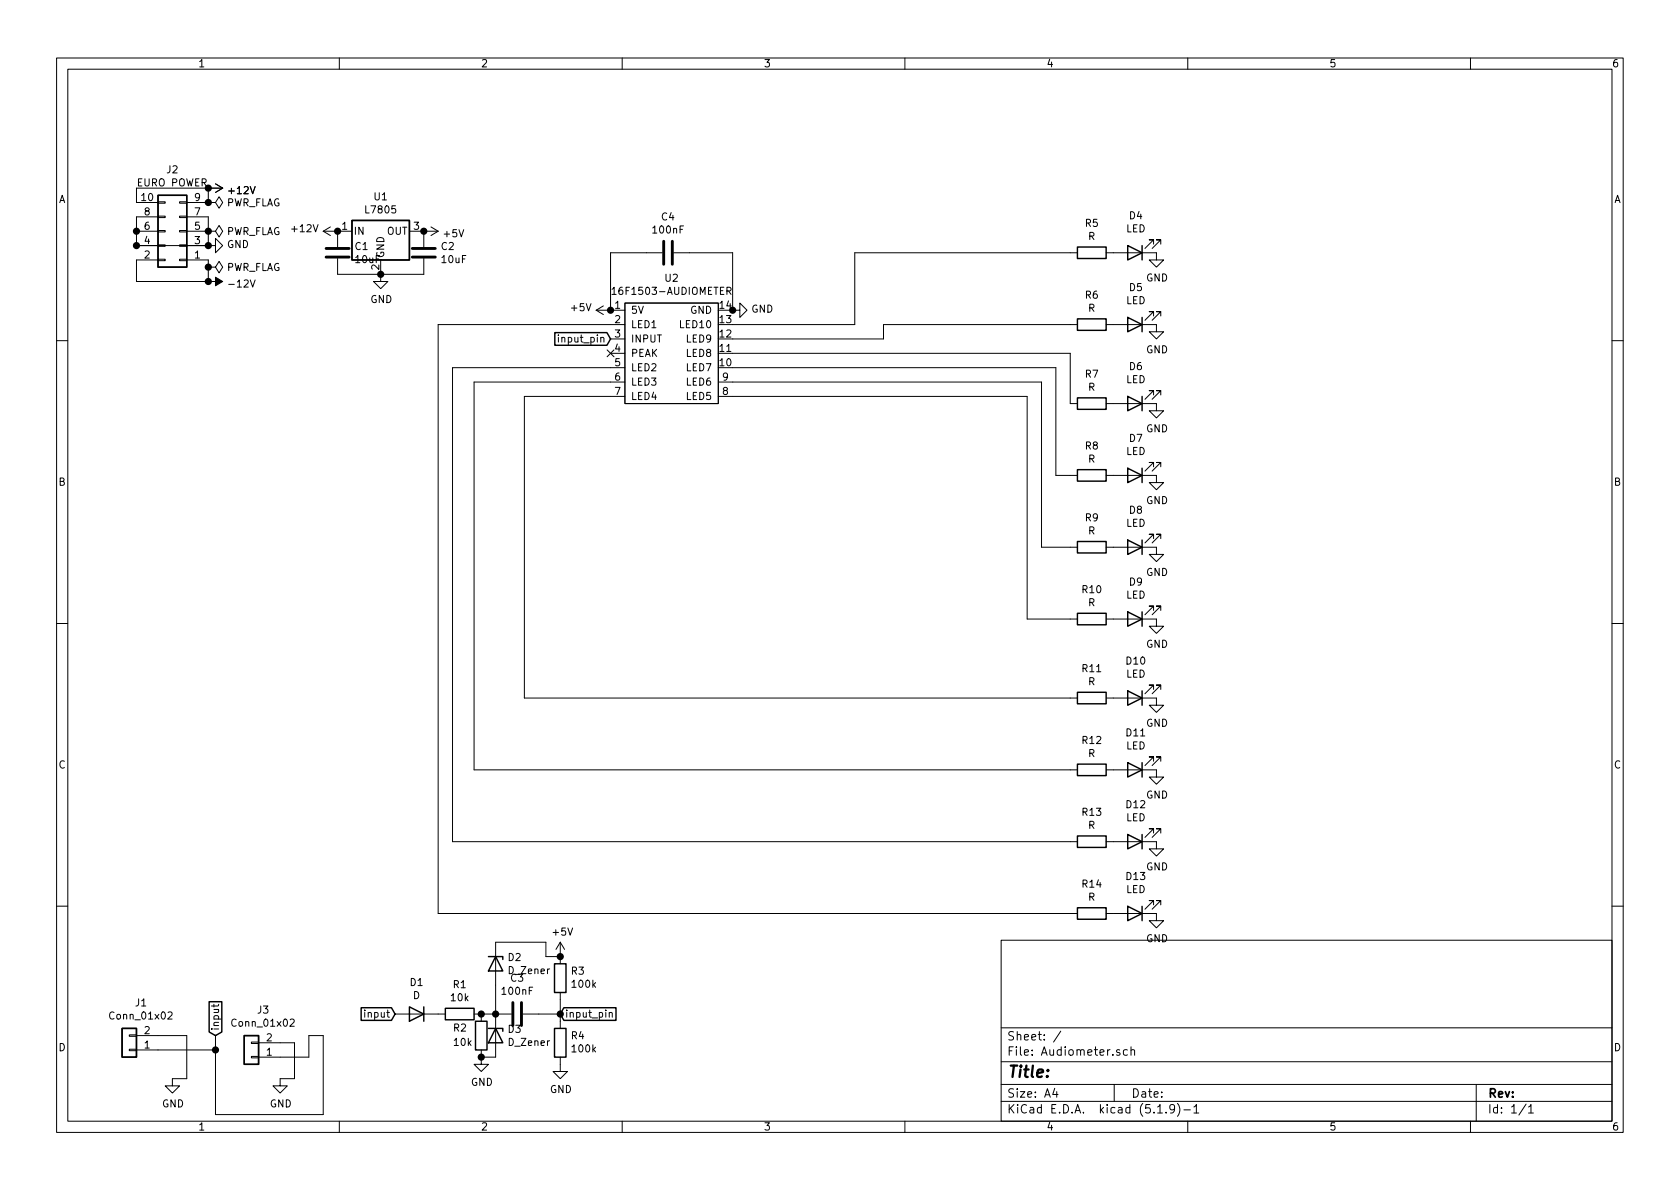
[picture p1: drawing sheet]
EESchema Schematic File Version 4
EELAYER 30 0
EELAYER END
$Descr A4 11693 8268
encoding utf-8
Sheet 1 1
Title ""
Date ""
Rev ""
Comp ""
Comment1 ""
Comment2 ""
Comment3 ""
Comment4 ""
$EndDescr
$Comp
L MCU_Microchip_PIC16:16F1503-AUDIOMETER U2
U 1 1
P 4650 2000
F 0 "U2" H 4675 2075 50  0000 C CNN
F 1 "16F1503-AUDIOMETER" H 4675 1984 50  0000 C CNN
F 2 "Package_DIP:DIP-14_W7.62mm_Socket_LongPads" H 4600 1150 50  0001 C CNN
F 3 "" H 4600 1150 50  0001 C CNN
	1    4650 2000
	1    0    0    -1  
$EndComp
$Comp
L Regulator_Linear:L7805 U1
U 1 1
P 2650 1600
F 0 "U1" H 2650 1842 50  0000 C CNN
F 1 "L7805" H 2650 1751 50  0000 C CNN
F 2 "Package_TO_SOT_THT:TO-220-3_Vertical" H 2675 1450 50  0001 L CIN
F 3 "http://www.st.com/content/ccc/resource/technical/document/datasheet/41/4f/b3/b0/12/d4/47/88/CD00000444.pdf/files/CD00000444.pdf/jcr:content/translations/en.CD00000444.pdf" H 2650 1550 50  0001 C CNN
	1    2650 1600
	1    0    0    -1  
$EndComp
$Comp
L Connector_Generic:Conn_02x05_Odd_Even J2
U 1 1
P 1250 1600
F 0 "J2" H 1300 1175 50  0000 C CNN
F 1 "EURO POWER" H 1300 1266 50  0000 C CNN
F 2 "Connector:Power_Header" H 1250 1600 50  0001 C CNN
F 3 "~" H 1250 1600 50  0001 C CNN
	1    1250 1600
	-1   0    0    1   
$EndComp
Wire Wire Line
	950  1800 950  1950
Wire Wire Line
	950  1950 1450 1950
Wire Wire Line
	1450 1950 1450 1850
Wire Wire Line
	950  1400 950  1300
Wire Wire Line
	950  1300 1450 1300
Wire Wire Line
	1450 1300 1450 1400
Wire Wire Line
	1450 1500 1450 1600
Wire Wire Line
	1450 1700 1450 1600
Connection ~ 1450 1600
Wire Wire Line
	950  1500 950  1600
Wire Wire Line
	950  1700 950  1600
Connection ~ 950  1600
Wire Wire Line
	1450 1700 950  1700
Connection ~ 1450 1700
Connection ~ 950  1700
$Comp
L power:+12V #PWR02
U 1 1
P 1450 1300
F 0 "#PWR02" H 1450 1150 50  0001 C CNN
F 1 "+12V" V 1465 1428 50  0000 L CNN
F 2 "" H 1450 1300 50  0001 C CNN
F 3 "" H 1450 1300 50  0001 C CNN
	1    1450 1300
	0    1    1    0   
$EndComp
Connection ~ 1450 1300
$Comp
L power:+12V #PWR03
U 1 1
P 1450 1300
F 0 "#PWR03" H 1450 1150 50  0001 C CNN
F 1 "+12V" V 1465 1428 50  0000 L CNN
F 2 "" H 1450 1300 50  0001 C CNN
F 3 "" H 1450 1300 50  0001 C CNN
	1    1450 1300
	0    1    1    0   
$EndComp
$Comp
L power:-12V #PWR05
U 1 1
P 1450 1950
F 0 "#PWR05" H 1450 2050 50  0001 C CNN
F 1 "-12V" V 1465 2078 50  0000 L CNN
F 2 "" H 1450 1950 50  0001 C CNN
F 3 "" H 1450 1950 50  0001 C CNN
	1    1450 1950
	0    1    1    0   
$EndComp
Connection ~ 1450 1950
$Comp
L power:GND #PWR04
U 1 1
P 1450 1700
F 0 "#PWR04" H 1450 1450 50  0001 C CNN
F 1 "GND" V 1455 1572 50  0000 R CNN
F 2 "" H 1450 1700 50  0001 C CNN
F 3 "" H 1450 1700 50  0001 C CNN
	1    1450 1700
	0    -1   -1   0   
$EndComp
$Comp
L power:+12V #PWR07
U 1 1
P 2350 1600
F 0 "#PWR07" H 2350 1450 50  0001 C CNN
F 1 "+12V" V 2365 1728 50  0000 L CNN
F 2 "" H 2350 1600 50  0001 C CNN
F 3 "" H 2350 1600 50  0001 C CNN
	1    2350 1600
	0    -1   -1   0   
$EndComp
$Comp
L power:GND #PWR08
U 1 1
P 2650 1900
F 0 "#PWR08" H 2650 1650 50  0001 C CNN
F 1 "GND" H 2655 1727 50  0000 C CNN
F 2 "" H 2650 1900 50  0001 C CNN
F 3 "" H 2650 1900 50  0001 C CNN
	1    2650 1900
	1    0    0    -1  
$EndComp
$Comp
L power:+5V #PWR09
U 1 1
P 2950 1600
F 0 "#PWR09" H 2950 1450 50  0001 C CNN
F 1 "+5V" V 2965 1728 50  0000 L CNN
F 2 "" H 2950 1600 50  0001 C CNN
F 3 "" H 2950 1600 50  0001 C CNN
	1    2950 1600
	0    1    1    0   
$EndComp
$Comp
L Device:C C1
U 1 1
P 2350 1750
F 0 "C1" H 2465 1796 50  0000 L CNN
F 1 "10uF" H 2465 1705 50  0000 L CNN
F 2 "Capacitor_THT:CP_Radial_D6.3mm_P2.50mm" H 2388 1600 50  0001 C CNN
F 3 "~" H 2350 1750 50  0001 C CNN
	1    2350 1750
	1    0    0    -1  
$EndComp
Connection ~ 2350 1600
$Comp
L Device:C C2
U 1 1
P 2950 1750
F 0 "C2" H 3065 1796 50  0000 L CNN
F 1 "10uF" H 3065 1705 50  0000 L CNN
F 2 "Capacitor_THT:CP_Radial_D6.3mm_P2.50mm" H 2988 1600 50  0001 C CNN
F 3 "~" H 2950 1750 50  0001 C CNN
	1    2950 1750
	1    0    0    -1  
$EndComp
Connection ~ 2950 1600
Wire Wire Line
	2950 1900 2650 1900
Connection ~ 2650 1900
Wire Wire Line
	2350 1900 2650 1900
$Comp
L power:+5V #PWR013
U 1 1
P 4250 2150
F 0 "#PWR013" H 4250 2000 50  0001 C CNN
F 1 "+5V" V 4265 2278 50  0000 L CNN
F 2 "" H 4250 2150 50  0001 C CNN
F 3 "" H 4250 2150 50  0001 C CNN
	1    4250 2150
	0    -1   -1   0   
$EndComp
$Comp
L Device:C C4
U 1 1
P 4650 1750
F 0 "C4" V 4398 1750 50  0000 C CNN
F 1 "100nF" V 4489 1750 50  0000 C CNN
F 2 "Capacitor_THT:C_Disc_D6.0mm_W4.4mm_P5.00mm" H 4688 1600 50  0001 C CNN
F 3 "~" H 4650 1750 50  0001 C CNN
	1    4650 1750
	0    1    1    0   
$EndComp
$Comp
L power:GND #PWR014
U 1 1
P 5100 2150
F 0 "#PWR014" H 5100 1900 50  0001 C CNN
F 1 "GND" V 5105 2022 50  0000 R CNN
F 2 "" H 5100 2150 50  0001 C CNN
F 3 "" H 5100 2150 50  0001 C CNN
	1    5100 2150
	0    -1   -1   0   
$EndComp
Wire Wire Line
	5100 2150 5100 1750
Wire Wire Line
	5100 1750 4800 1750
Connection ~ 5100 2150
Wire Wire Line
	4500 1750 4250 1750
Wire Wire Line
	4250 1750 4250 2150
Connection ~ 4250 2150
$Comp
L Device:R R?
U 1 1
P 7600 1750
AR Path="/6090C1C0/6090E646" Ref="R?"  Part="1" 
AR Path="/6090E646" Ref="R5"  Part="1" 
F 0 "R5" V 7393 1750 50  0000 C CNN
F 1 "R" V 7484 1750 50  0000 C CNN
F 2 "Resistor_THT:R_Axial_DIN0207_L6.3mm_D2.5mm_P10.16mm_Horizontal" V 7530 1750 50  0001 C CNN
F 3 "~" H 7600 1750 50  0001 C CNN
	1    7600 1750
	0    1    1    0   
$EndComp
$Comp
L Device:LED D?
U 1 1
P 7900 1750
AR Path="/6090C1C0/6090E64C" Ref="D?"  Part="1" 
AR Path="/6090E64C" Ref="D4"  Part="1" 
F 0 "D4" H 7893 1495 50  0000 C CNN
F 1 "LED" H 7893 1586 50  0000 C CNN
F 2 "LED_THT:LED_D5.0mm" H 7900 1750 50  0001 C CNN
F 3 "~" H 7900 1750 50  0001 C CNN
	1    7900 1750
	-1   0    0    1   
$EndComp
$Comp
L power:GND #PWR?
U 1 1
P 8050 1750
AR Path="/6090C1C0/6090E652" Ref="#PWR?"  Part="1" 
AR Path="/6090E652" Ref="#PWR015"  Part="1" 
F 0 "#PWR015" H 8050 1500 50  0001 C CNN
F 1 "GND" H 8055 1577 50  0000 C CNN
F 2 "" H 8050 1750 50  0001 C CNN
F 3 "" H 8050 1750 50  0001 C CNN
	1    8050 1750
	1    0    0    -1  
$EndComp
$Comp
L Device:R R?
U 1 1
P 7600 2250
AR Path="/6090C1C0/6090EFCC" Ref="R?"  Part="1" 
AR Path="/6090EFCC" Ref="R6"  Part="1" 
F 0 "R6" V 7393 2250 50  0000 C CNN
F 1 "R" V 7484 2250 50  0000 C CNN
F 2 "Resistor_THT:R_Axial_DIN0207_L6.3mm_D2.5mm_P10.16mm_Horizontal" V 7530 2250 50  0001 C CNN
F 3 "~" H 7600 2250 50  0001 C CNN
	1    7600 2250
	0    1    1    0   
$EndComp
$Comp
L Device:LED D?
U 1 1
P 7900 2250
AR Path="/6090C1C0/6090F14A" Ref="D?"  Part="1" 
AR Path="/6090F14A" Ref="D5"  Part="1" 
F 0 "D5" H 7893 1995 50  0000 C CNN
F 1 "LED" H 7893 2086 50  0000 C CNN
F 2 "LED_THT:LED_D5.0mm" H 7900 2250 50  0001 C CNN
F 3 "~" H 7900 2250 50  0001 C CNN
	1    7900 2250
	-1   0    0    1   
$EndComp
$Comp
L power:GND #PWR?
U 1 1
P 8050 2250
AR Path="/6090C1C0/6090F154" Ref="#PWR?"  Part="1" 
AR Path="/6090F154" Ref="#PWR016"  Part="1" 
F 0 "#PWR016" H 8050 2000 50  0001 C CNN
F 1 "GND" H 8055 2077 50  0000 C CNN
F 2 "" H 8050 2250 50  0001 C CNN
F 3 "" H 8050 2250 50  0001 C CNN
	1    8050 2250
	1    0    0    -1  
$EndComp
$Comp
L Device:R R?
U 1 1
P 7600 2800
AR Path="/6090C1C0/6090FB46" Ref="R?"  Part="1" 
AR Path="/6090FB46" Ref="R7"  Part="1" 
F 0 "R7" V 7393 2800 50  0000 C CNN
F 1 "R" V 7484 2800 50  0000 C CNN
F 2 "Resistor_THT:R_Axial_DIN0207_L6.3mm_D2.5mm_P10.16mm_Horizontal" V 7530 2800 50  0001 C CNN
F 3 "~" H 7600 2800 50  0001 C CNN
	1    7600 2800
	0    1    1    0   
$EndComp
$Comp
L Device:LED D?
U 1 1
P 7900 2800
AR Path="/6090C1C0/6090FCF8" Ref="D?"  Part="1" 
AR Path="/6090FCF8" Ref="D6"  Part="1" 
F 0 "D6" H 7893 2545 50  0000 C CNN
F 1 "LED" H 7893 2636 50  0000 C CNN
F 2 "LED_THT:LED_D5.0mm" H 7900 2800 50  0001 C CNN
F 3 "~" H 7900 2800 50  0001 C CNN
	1    7900 2800
	-1   0    0    1   
$EndComp
$Comp
L power:GND #PWR?
U 1 1
P 8050 2800
AR Path="/6090C1C0/6090FD02" Ref="#PWR?"  Part="1" 
AR Path="/6090FD02" Ref="#PWR017"  Part="1" 
F 0 "#PWR017" H 8050 2550 50  0001 C CNN
F 1 "GND" H 8055 2627 50  0000 C CNN
F 2 "" H 8050 2800 50  0001 C CNN
F 3 "" H 8050 2800 50  0001 C CNN
	1    8050 2800
	1    0    0    -1  
$EndComp
$Comp
L Device:R R?
U 1 1
P 7600 3300
AR Path="/6090C1C0/6090FD0C" Ref="R?"  Part="1" 
AR Path="/6090FD0C" Ref="R8"  Part="1" 
F 0 "R8" V 7393 3300 50  0000 C CNN
F 1 "R" V 7484 3300 50  0000 C CNN
F 2 "Resistor_THT:R_Axial_DIN0207_L6.3mm_D2.5mm_P10.16mm_Horizontal" V 7530 3300 50  0001 C CNN
F 3 "~" H 7600 3300 50  0001 C CNN
	1    7600 3300
	0    1    1    0   
$EndComp
$Comp
L Device:LED D?
U 1 1
P 7900 3300
AR Path="/6090C1C0/6090FD16" Ref="D?"  Part="1" 
AR Path="/6090FD16" Ref="D7"  Part="1" 
F 0 "D7" H 7893 3045 50  0000 C CNN
F 1 "LED" H 7893 3136 50  0000 C CNN
F 2 "LED_THT:LED_D5.0mm" H 7900 3300 50  0001 C CNN
F 3 "~" H 7900 3300 50  0001 C CNN
	1    7900 3300
	-1   0    0    1   
$EndComp
$Comp
L power:GND #PWR?
U 1 1
P 8050 3300
AR Path="/6090C1C0/6090FD20" Ref="#PWR?"  Part="1" 
AR Path="/6090FD20" Ref="#PWR018"  Part="1" 
F 0 "#PWR018" H 8050 3050 50  0001 C CNN
F 1 "GND" H 8055 3127 50  0000 C CNN
F 2 "" H 8050 3300 50  0001 C CNN
F 3 "" H 8050 3300 50  0001 C CNN
	1    8050 3300
	1    0    0    -1  
$EndComp
$Comp
L Device:R R?
U 1 1
P 7600 3800
AR Path="/6090C1C0/60912A34" Ref="R?"  Part="1" 
AR Path="/60912A34" Ref="R9"  Part="1" 
F 0 "R9" V 7393 3800 50  0000 C CNN
F 1 "R" V 7484 3800 50  0000 C CNN
F 2 "Resistor_THT:R_Axial_DIN0207_L6.3mm_D2.5mm_P10.16mm_Horizontal" V 7530 3800 50  0001 C CNN
F 3 "~" H 7600 3800 50  0001 C CNN
	1    7600 3800
	0    1    1    0   
$EndComp
$Comp
L Device:LED D?
U 1 1
P 7900 3800
AR Path="/6090C1C0/60912C4E" Ref="D?"  Part="1" 
AR Path="/60912C4E" Ref="D8"  Part="1" 
F 0 "D8" H 7893 3545 50  0000 C CNN
F 1 "LED" H 7893 3636 50  0000 C CNN
F 2 "LED_THT:LED_D5.0mm" H 7900 3800 50  0001 C CNN
F 3 "~" H 7900 3800 50  0001 C CNN
	1    7900 3800
	-1   0    0    1   
$EndComp
$Comp
L power:GND #PWR?
U 1 1
P 8050 3800
AR Path="/6090C1C0/60912C58" Ref="#PWR?"  Part="1" 
AR Path="/60912C58" Ref="#PWR019"  Part="1" 
F 0 "#PWR019" H 8050 3550 50  0001 C CNN
F 1 "GND" H 8055 3627 50  0000 C CNN
F 2 "" H 8050 3800 50  0001 C CNN
F 3 "" H 8050 3800 50  0001 C CNN
	1    8050 3800
	1    0    0    -1  
$EndComp
$Comp
L Device:R R?
U 1 1
P 7600 4300
AR Path="/6090C1C0/60912C62" Ref="R?"  Part="1" 
AR Path="/60912C62" Ref="R10"  Part="1" 
F 0 "R10" V 7393 4300 50  0000 C CNN
F 1 "R" V 7484 4300 50  0000 C CNN
F 2 "Resistor_THT:R_Axial_DIN0207_L6.3mm_D2.5mm_P10.16mm_Horizontal" V 7530 4300 50  0001 C CNN
F 3 "~" H 7600 4300 50  0001 C CNN
	1    7600 4300
	0    1    1    0   
$EndComp
$Comp
L Device:LED D?
U 1 1
P 7900 4300
AR Path="/6090C1C0/60912C6C" Ref="D?"  Part="1" 
AR Path="/60912C6C" Ref="D9"  Part="1" 
F 0 "D9" H 7893 4045 50  0000 C CNN
F 1 "LED" H 7893 4136 50  0000 C CNN
F 2 "LED_THT:LED_D5.0mm" H 7900 4300 50  0001 C CNN
F 3 "~" H 7900 4300 50  0001 C CNN
	1    7900 4300
	-1   0    0    1   
$EndComp
$Comp
L power:GND #PWR?
U 1 1
P 8050 4300
AR Path="/6090C1C0/60912C76" Ref="#PWR?"  Part="1" 
AR Path="/60912C76" Ref="#PWR020"  Part="1" 
F 0 "#PWR020" H 8050 4050 50  0001 C CNN
F 1 "GND" H 8055 4127 50  0000 C CNN
F 2 "" H 8050 4300 50  0001 C CNN
F 3 "" H 8050 4300 50  0001 C CNN
	1    8050 4300
	1    0    0    -1  
$EndComp
$Comp
L Device:R R?
U 1 1
P 7600 4850
AR Path="/6090C1C0/60912C80" Ref="R?"  Part="1" 
AR Path="/60912C80" Ref="R11"  Part="1" 
F 0 "R11" V 7393 4850 50  0000 C CNN
F 1 "R" V 7484 4850 50  0000 C CNN
F 2 "Resistor_THT:R_Axial_DIN0207_L6.3mm_D2.5mm_P10.16mm_Horizontal" V 7530 4850 50  0001 C CNN
F 3 "~" H 7600 4850 50  0001 C CNN
	1    7600 4850
	0    1    1    0   
$EndComp
$Comp
L Device:LED D?
U 1 1
P 7900 4850
AR Path="/6090C1C0/60912C8A" Ref="D?"  Part="1" 
AR Path="/60912C8A" Ref="D10"  Part="1" 
F 0 "D10" H 7893 4595 50  0000 C CNN
F 1 "LED" H 7893 4686 50  0000 C CNN
F 2 "LED_THT:LED_D5.0mm" H 7900 4850 50  0001 C CNN
F 3 "~" H 7900 4850 50  0001 C CNN
	1    7900 4850
	-1   0    0    1   
$EndComp
$Comp
L power:GND #PWR?
U 1 1
P 8050 4850
AR Path="/6090C1C0/60912C94" Ref="#PWR?"  Part="1" 
AR Path="/60912C94" Ref="#PWR021"  Part="1" 
F 0 "#PWR021" H 8050 4600 50  0001 C CNN
F 1 "GND" H 8055 4677 50  0000 C CNN
F 2 "" H 8050 4850 50  0001 C CNN
F 3 "" H 8050 4850 50  0001 C CNN
	1    8050 4850
	1    0    0    -1  
$EndComp
$Comp
L Device:R R?
U 1 1
P 7600 5350
AR Path="/6090C1C0/60912C9E" Ref="R?"  Part="1" 
AR Path="/60912C9E" Ref="R12"  Part="1" 
F 0 "R12" V 7393 5350 50  0000 C CNN
F 1 "R" V 7484 5350 50  0000 C CNN
F 2 "Resistor_THT:R_Axial_DIN0207_L6.3mm_D2.5mm_P10.16mm_Horizontal" V 7530 5350 50  0001 C CNN
F 3 "~" H 7600 5350 50  0001 C CNN
	1    7600 5350
	0    1    1    0   
$EndComp
$Comp
L Device:LED D?
U 1 1
P 7900 5350
AR Path="/6090C1C0/60912CA8" Ref="D?"  Part="1" 
AR Path="/60912CA8" Ref="D11"  Part="1" 
F 0 "D11" H 7893 5095 50  0000 C CNN
F 1 "LED" H 7893 5186 50  0000 C CNN
F 2 "LED_THT:LED_D5.0mm" H 7900 5350 50  0001 C CNN
F 3 "~" H 7900 5350 50  0001 C CNN
	1    7900 5350
	-1   0    0    1   
$EndComp
$Comp
L power:GND #PWR?
U 1 1
P 8050 5350
AR Path="/6090C1C0/60912CB2" Ref="#PWR?"  Part="1" 
AR Path="/60912CB2" Ref="#PWR022"  Part="1" 
F 0 "#PWR022" H 8050 5100 50  0001 C CNN
F 1 "GND" H 8055 5177 50  0000 C CNN
F 2 "" H 8050 5350 50  0001 C CNN
F 3 "" H 8050 5350 50  0001 C CNN
	1    8050 5350
	1    0    0    -1  
$EndComp
$Comp
L Device:R R?
U 1 1
P 7600 5850
AR Path="/6090C1C0/609164A6" Ref="R?"  Part="1" 
AR Path="/609164A6" Ref="R13"  Part="1" 
F 0 "R13" V 7393 5850 50  0000 C CNN
F 1 "R" V 7484 5850 50  0000 C CNN
F 2 "Resistor_THT:R_Axial_DIN0207_L6.3mm_D2.5mm_P10.16mm_Horizontal" V 7530 5850 50  0001 C CNN
F 3 "~" H 7600 5850 50  0001 C CNN
	1    7600 5850
	0    1    1    0   
$EndComp
$Comp
L Device:LED D?
U 1 1
P 7900 5850
AR Path="/6090C1C0/60916790" Ref="D?"  Part="1" 
AR Path="/60916790" Ref="D12"  Part="1" 
F 0 "D12" H 7893 5595 50  0000 C CNN
F 1 "LED" H 7893 5686 50  0000 C CNN
F 2 "LED_THT:LED_D5.0mm" H 7900 5850 50  0001 C CNN
F 3 "~" H 7900 5850 50  0001 C CNN
	1    7900 5850
	-1   0    0    1   
$EndComp
$Comp
L power:GND #PWR?
U 1 1
P 8050 5850
AR Path="/6090C1C0/6091679A" Ref="#PWR?"  Part="1" 
AR Path="/6091679A" Ref="#PWR023"  Part="1" 
F 0 "#PWR023" H 8050 5600 50  0001 C CNN
F 1 "GND" H 8055 5677 50  0000 C CNN
F 2 "" H 8050 5850 50  0001 C CNN
F 3 "" H 8050 5850 50  0001 C CNN
	1    8050 5850
	1    0    0    -1  
$EndComp
$Comp
L Device:R R?
U 1 1
P 7600 6350
AR Path="/6090C1C0/609167A4" Ref="R?"  Part="1" 
AR Path="/609167A4" Ref="R14"  Part="1" 
F 0 "R14" V 7393 6350 50  0000 C CNN
F 1 "R" V 7484 6350 50  0000 C CNN
F 2 "Resistor_THT:R_Axial_DIN0207_L6.3mm_D2.5mm_P10.16mm_Horizontal" V 7530 6350 50  0001 C CNN
F 3 "~" H 7600 6350 50  0001 C CNN
	1    7600 6350
	0    1    1    0   
$EndComp
$Comp
L Device:LED D?
U 1 1
P 7900 6350
AR Path="/6090C1C0/609167AE" Ref="D?"  Part="1" 
AR Path="/609167AE" Ref="D13"  Part="1" 
F 0 "D13" H 7893 6095 50  0000 C CNN
F 1 "LED" H 7893 6186 50  0000 C CNN
F 2 "LED_THT:LED_D5.0mm" H 7900 6350 50  0001 C CNN
F 3 "~" H 7900 6350 50  0001 C CNN
	1    7900 6350
	-1   0    0    1   
$EndComp
$Comp
L power:GND #PWR?
U 1 1
P 8050 6350
AR Path="/6090C1C0/609167B8" Ref="#PWR?"  Part="1" 
AR Path="/609167B8" Ref="#PWR024"  Part="1" 
F 0 "#PWR024" H 8050 6100 50  0001 C CNN
F 1 "GND" H 8055 6177 50  0000 C CNN
F 2 "" H 8050 6350 50  0001 C CNN
F 3 "" H 8050 6350 50  0001 C CNN
	1    8050 6350
	1    0    0    -1  
$EndComp
Wire Wire Line
	5100 2250 5950 2250
Wire Wire Line
	5950 2250 5950 1750
Wire Wire Line
	5950 1750 7450 1750
Wire Wire Line
	7450 2250 6150 2250
Wire Wire Line
	6150 2250 6150 2350
Wire Wire Line
	6150 2350 5100 2350
Wire Wire Line
	7450 2800 7450 2450
Wire Wire Line
	7450 2450 5100 2450
Wire Wire Line
	5100 2550 7350 2550
Wire Wire Line
	7350 2550 7350 3300
Wire Wire Line
	7350 3300 7450 3300
Wire Wire Line
	7450 3800 7250 3800
Wire Wire Line
	7250 3800 7250 2650
Wire Wire Line
	7250 2650 5100 2650
Wire Wire Line
	5100 2750 7150 2750
Wire Wire Line
	7150 2750 7150 4300
Wire Wire Line
	7150 4300 7450 4300
Wire Wire Line
	7450 4850 3650 4850
Wire Wire Line
	3650 4850 3650 2750
Wire Wire Line
	3650 2750 4250 2750
Wire Wire Line
	7450 5350 3300 5350
Wire Wire Line
	3300 5350 3300 2650
Wire Wire Line
	3300 2650 4250 2650
Wire Wire Line
	7450 5850 3150 5850
Wire Wire Line
	3150 5850 3150 2550
Wire Wire Line
	3150 2550 4250 2550
Wire Wire Line
	7450 6350 3050 6350
Wire Wire Line
	3050 6350 3050 2250
Wire Wire Line
	3050 2250 4250 2250
NoConn ~ 4250 2450
$Comp
L power:GND #PWR?
U 1 1
P 1200 7500
AR Path="/6090C1C0/60923AAD" Ref="#PWR?"  Part="1" 
AR Path="/60923AAD" Ref="#PWR01"  Part="1" 
F 0 "#PWR01" H 1200 7250 50  0001 C CNN
F 1 "GND" H 1205 7327 50  0000 C CNN
F 2 "" H 1200 7500 50  0001 C CNN
F 3 "" H 1200 7500 50  0001 C CNN
	1    1200 7500
	1    0    0    -1  
$EndComp
$Comp
L power:GND #PWR?
U 1 1
P 1950 7500
AR Path="/6090C1C0/6092446D" Ref="#PWR?"  Part="1" 
AR Path="/6092446D" Ref="#PWR06"  Part="1" 
F 0 "#PWR06" H 1950 7250 50  0001 C CNN
F 1 "GND" H 1955 7327 50  0000 C CNN
F 2 "" H 1950 7500 50  0001 C CNN
F 3 "" H 1950 7500 50  0001 C CNN
	1    1950 7500
	1    0    0    -1  
$EndComp
Wire Wire Line
	2150 7200 2250 7200
Wire Wire Line
	2250 7200 2250 7750
Wire Wire Line
	2250 7750 1500 7750
$Comp
L Device:D D1
U 1 1
P 2900 7050
F 0 "D1" H 2900 6833 50  0000 C CNN
F 1 "D" H 2900 6924 50  0000 C CNN
F 2 "Diode_THT:D_DO-35_SOD27_P7.62mm_Horizontal" H 2900 7050 50  0001 C CNN
F 3 "~" H 2900 7050 50  0001 C CNN
	1    2900 7050
	-1   0    0    1   
$EndComp
$Comp
L Device:R R1
U 1 1
P 3200 7050
F 0 "R1" V 2993 7050 50  0000 C CNN
F 1 "10k" V 3084 7050 50  0000 C CNN
F 2 "Resistor_THT:R_Axial_DIN0207_L6.3mm_D2.5mm_P10.16mm_Horizontal" V 3130 7050 50  0001 C CNN
F 3 "~" H 3200 7050 50  0001 C CNN
	1    3200 7050
	0    1    1    0   
$EndComp
$Comp
L Device:R R2
U 1 1
P 3350 7200
F 0 "R2" H 3550 7150 50  0000 R CNN
F 1 "10k" H 3550 7250 50  0000 R CNN
F 2 "Resistor_THT:R_Axial_DIN0207_L6.3mm_D2.5mm_P10.16mm_Horizontal" V 3280 7200 50  0001 C CNN
F 3 "~" H 3350 7200 50  0001 C CNN
	1    3350 7200
	-1   0    0    1   
$EndComp
$Comp
L power:GND #PWR?
U 1 1
P 3350 7350
AR Path="/6090C1C0/60929FEF" Ref="#PWR?"  Part="1" 
AR Path="/60929FEF" Ref="#PWR010"  Part="1" 
F 0 "#PWR010" H 3350 7100 50  0001 C CNN
F 1 "GND" H 3355 7177 50  0000 C CNN
F 2 "" H 3350 7350 50  0001 C CNN
F 3 "" H 3350 7350 50  0001 C CNN
	1    3350 7350
	1    0    0    -1  
$EndComp
$Comp
L Device:C C3
U 1 1
P 3600 7050
F 0 "C3" V 3348 7050 50  0000 C CNN
F 1 "100nF" V 3439 7050 50  0000 C CNN
F 2 "Capacitor_THT:C_Disc_D6.0mm_W4.4mm_P5.00mm" H 3638 6900 50  0001 C CNN
F 3 "~" H 3600 7050 50  0001 C CNN
	1    3600 7050
	0    1    1    0   
$EndComp
Wire Wire Line
	3350 7050 3450 7050
Connection ~ 3350 7050
$Comp
L Device:R R3
U 1 1
P 3900 6800
F 0 "R3" H 3830 6754 50  0000 R CNN
F 1 "100k" H 3830 6845 50  0000 R CNN
F 2 "Resistor_THT:R_Axial_DIN0207_L6.3mm_D2.5mm_P10.16mm_Horizontal" V 3830 6800 50  0001 C CNN
F 3 "~" H 3900 6800 50  0001 C CNN
	1    3900 6800
	-1   0    0    1   
$EndComp
$Comp
L Device:R R4
U 1 1
P 3900 7250
F 0 "R4" H 3830 7204 50  0000 R CNN
F 1 "100k" H 3830 7295 50  0000 R CNN
F 2 "Resistor_THT:R_Axial_DIN0207_L6.3mm_D2.5mm_P10.16mm_Horizontal" V 3830 7250 50  0001 C CNN
F 3 "~" H 3900 7250 50  0001 C CNN
	1    3900 7250
	-1   0    0    1   
$EndComp
Wire Wire Line
	3900 6950 3900 7050
Wire Wire Line
	3750 7050 3900 7050
Connection ~ 3900 7050
Wire Wire Line
	3900 7050 3900 7100
$Comp
L power:+5V #PWR011
U 1 1
P 3900 6650
F 0 "#PWR011" H 3900 6500 50  0001 C CNN
F 1 "+5V" H 3915 6823 50  0000 C CNN
F 2 "" H 3900 6650 50  0001 C CNN
F 3 "" H 3900 6650 50  0001 C CNN
	1    3900 6650
	1    0    0    -1  
$EndComp
$Comp
L power:GND #PWR?
U 1 1
P 3900 7400
AR Path="/6090C1C0/6092F029" Ref="#PWR?"  Part="1" 
AR Path="/6092F029" Ref="#PWR012"  Part="1" 
F 0 "#PWR012" H 3900 7150 50  0001 C CNN
F 1 "GND" H 3905 7227 50  0000 C CNN
F 2 "" H 3900 7400 50  0001 C CNN
F 3 "" H 3900 7400 50  0001 C CNN
	1    3900 7400
	1    0    0    -1  
$EndComp
$Comp
L Device:D_Zener D2
U 1 1
P 3450 6700
F 0 "D2" V 3404 6780 50  0000 L CNN
F 1 "D_Zener" V 3495 6780 50  0000 L CNN
F 2 "Diode_THT:D_DO-35_SOD27_P7.62mm_Horizontal" H 3450 6700 50  0001 C CNN
F 3 "~" H 3450 6700 50  0001 C CNN
	1    3450 6700
	0    1    1    0   
$EndComp
$Comp
L Device:D_Zener D3
U 1 1
P 3450 7200
F 0 "D3" V 3404 7280 50  0000 L CNN
F 1 "D_Zener" V 3495 7280 50  0000 L CNN
F 2 "Diode_THT:D_DO-35_SOD27_P7.62mm_Horizontal" H 3450 7200 50  0001 C CNN
F 3 "~" H 3450 7200 50  0001 C CNN
	1    3450 7200
	0    1    1    0   
$EndComp
Connection ~ 3450 7050
Wire Wire Line
	3450 7350 3350 7350
Connection ~ 3350 7350
Wire Wire Line
	3450 6850 3450 7050
Wire Wire Line
	3450 6550 3800 6550
Wire Wire Line
	3800 6550 3800 6650
Wire Wire Line
	3800 6650 3900 6650
Connection ~ 3900 6650
Text GLabel 1500 7200 1    50   Input ~ 0
input
Text GLabel 2750 7050 0    50   Input ~ 0
input
Text GLabel 3900 7050 2    50   Input ~ 0
input_pin
Text GLabel 4250 2350 0    50   Input ~ 0
input_pin
$Comp
L power:PWR_FLAG #FLG0101
U 1 1
P 1450 1600
F 0 "#FLG0101" H 1450 1675 50  0001 C CNN
F 1 "PWR_FLAG" V 1450 1728 50  0000 L CNN
F 2 "" H 1450 1600 50  0001 C CNN
F 3 "~" H 1450 1600 50  0001 C CNN
	1    1450 1600
	0    1    1    0   
$EndComp
$Comp
L power:PWR_FLAG #FLG0102
U 1 1
P 1450 1400
F 0 "#FLG0102" H 1450 1475 50  0001 C CNN
F 1 "PWR_FLAG" V 1450 1528 50  0000 L CNN
F 2 "" H 1450 1400 50  0001 C CNN
F 3 "~" H 1450 1400 50  0001 C CNN
	1    1450 1400
	0    1    1    0   
$EndComp
Connection ~ 1450 1400
$Comp
L power:PWR_FLAG #FLG0103
U 1 1
P 1450 1850
F 0 "#FLG0103" H 1450 1925 50  0001 C CNN
F 1 "PWR_FLAG" V 1450 1978 50  0000 L CNN
F 2 "" H 1450 1850 50  0001 C CNN
F 3 "~" H 1450 1850 50  0001 C CNN
	1    1450 1850
	0    1    1    0   
$EndComp
Connection ~ 1450 1850
Wire Wire Line
	1450 1850 1450 1800
Wire Wire Line
	1950 7500 2050 7500
Wire Wire Line
	2050 7500 2050 7250
Wire Wire Line
	2050 7250 1950 7250
Wire Wire Line
	2150 7200 2150 7350
Wire Wire Line
	2150 7350 1950 7350
Wire Wire Line
	1500 7200 1500 7300
Connection ~ 1500 7300
Wire Wire Line
	1500 7300 1500 7750
Wire Wire Line
	1200 7500 1300 7500
Wire Wire Line
	1300 7500 1300 7200
$Comp
L Connector_Generic:Conn_01x02 J1
U 1 1
P 900 7300
F 0 "J1" H 818 6975 50  0000 C CNN
F 1 "Conn_01x02" H 818 7066 50  0000 C CNN
F 2 "Connector_PinHeader_2.54mm:PinHeader_1x02_P2.54mm_Vertical" H 900 7300 50  0001 C CNN
F 3 "~" H 900 7300 50  0001 C CNN
	1    900  7300
	-1   0    0    1   
$EndComp
$Comp
L Connector_Generic:Conn_01x02 J3
U 1 1
P 1750 7350
F 0 "J3" H 1668 7025 50  0000 C CNN
F 1 "Conn_01x02" H 1668 7116 50  0000 C CNN
F 2 "Connector_PinHeader_2.54mm:PinHeader_1x02_P2.54mm_Vertical" H 1750 7350 50  0001 C CNN
F 3 "~" H 1750 7350 50  0001 C CNN
	1    1750 7350
	-1   0    0    1   
$EndComp
Wire Wire Line
	1100 7200 1300 7200
Wire Wire Line
	1100 7300 1500 7300
$EndSCHEMATC
